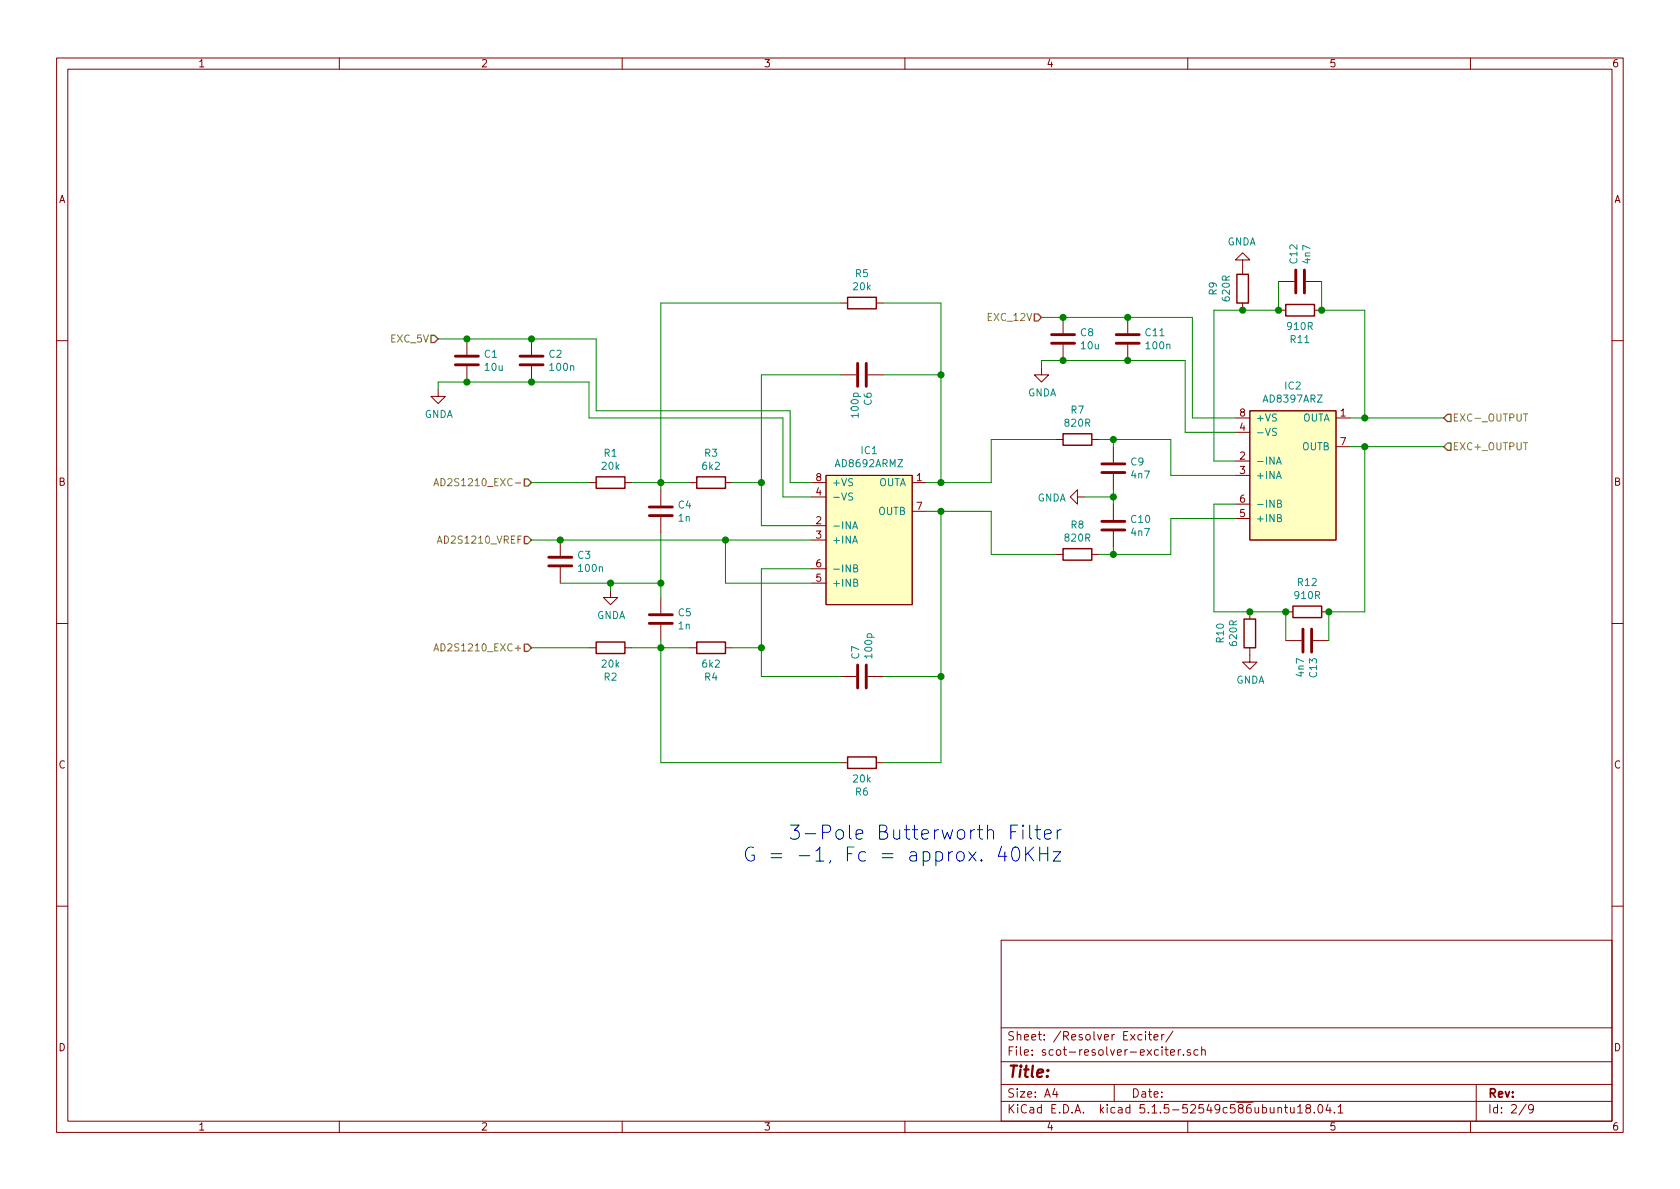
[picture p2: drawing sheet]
EESchema Schematic File Version 4
EELAYER 30 0
EELAYER END
$Descr A4 11693 8268
encoding utf-8
Sheet 2 9
Title ""
Date ""
Rev ""
Comp ""
Comment1 ""
Comment2 ""
Comment3 ""
Comment4 ""
$EndDescr
$Comp
L agg-kicad:AD8397ARZ IC2
U 1 1
P 9000 3300
F 0 "IC2" H 9000 3925 50  0000 C CNN
F 1 "AD8397ARZ" H 9000 3834 50  0000 C CNN
F 2 "agg:SOIC-8" H 8700 2700 50  0001 L CNN
F 3 "https://www.analog.com/media/en/technical-documentation/data-sheets/AD8397.pdf" H 8700 2600 50  0001 L CNN
F 4 "584-AD8397ARZ" H 8700 2500 50  0001 L CNN "Mouser"
	1    9000 3300
	1    0    0    -1  
$EndComp
$Comp
L Device:R R2
U 1 1
P 4250 4500
F 0 "R2" V 4043 4500 50  0000 C CNN
F 1 "20k" V 4134 4500 50  0000 C CNN
F 2 "Resistor_SMD:R_0402_1005Metric" V 4180 4500 50  0001 C CNN
F 3 "~" H 4250 4500 50  0001 C CNN
	1    4250 4500
	0    -1   -1   0   
$EndComp
$Comp
L Device:C C4
U 1 1
P 4600 3550
F 0 "C4" H 4715 3596 50  0000 L CNN
F 1 "1n" H 4715 3505 50  0000 L CNN
F 2 "Capacitor_SMD:C_0402_1005Metric" H 4638 3400 50  0001 C CNN
F 3 "~" H 4600 3550 50  0001 C CNN
	1    4600 3550
	1    0    0    -1  
$EndComp
$Comp
L Device:C C6
U 1 1
P 6000 2600
F 0 "C6" H 6115 2646 50  0000 L CNN
F 1 "100p" H 6115 2555 50  0000 L CNN
F 2 "Capacitor_SMD:C_0402_1005Metric" H 6038 2450 50  0001 C CNN
F 3 "~" H 6000 2600 50  0001 C CNN
	1    6000 2600
	0    1    1    0   
$EndComp
Text HLabel 3700 3750 0    50   Input ~ 0
AD2S1210_VREF
$Comp
L Device:R R8
U 1 1
P 7500 3850
F 0 "R8" V 7293 3850 50  0000 C CNN
F 1 "820R" V 7384 3850 50  0000 C CNN
F 2 "Resistor_SMD:R_0402_1005Metric" V 7430 3850 50  0001 C CNN
F 3 "~" H 7500 3850 50  0001 C CNN
	1    7500 3850
	0    1    1    0   
$EndComp
$Comp
L Device:R R11
U 1 1
P 9050 2150
F 0 "R11" V 8843 2150 50  0000 C CNN
F 1 "910R" V 8934 2150 50  0000 C CNN
F 2 "Resistor_SMD:R_0402_1005Metric" V 8980 2150 50  0001 C CNN
F 3 "~" H 9050 2150 50  0001 C CNN
	1    9050 2150
	0    -1   -1   0   
$EndComp
$Comp
L Device:C C12
U 1 1
P 9050 1950
F 0 "C12" H 9165 1996 50  0000 L CNN
F 1 "4n7" H 9165 1905 50  0000 L CNN
F 2 "Capacitor_SMD:C_0402_1005Metric" H 9088 1800 50  0001 C CNN
F 3 "~" H 9050 1950 50  0001 C CNN
	1    9050 1950
	0    -1   -1   0   
$EndComp
$Comp
L Device:R R9
U 1 1
P 8650 2000
F 0 "R9" V 8443 2000 50  0000 C CNN
F 1 "620R" V 8534 2000 50  0000 C CNN
F 2 "Resistor_SMD:R_0402_1005Metric" V 8580 2000 50  0001 C CNN
F 3 "~" H 8650 2000 50  0001 C CNN
	1    8650 2000
	1    0    0    -1  
$EndComp
Text HLabel 10050 2900 2    50   Input ~ 0
EXC-_OUTPUT
Text HLabel 10050 3100 2    50   Input ~ 0
EXC+_OUTPUT
$Comp
L Device:C C13
U 1 1
P 9100 4450
F 0 "C13" H 9215 4496 50  0000 L CNN
F 1 "4n7" H 9215 4405 50  0000 L CNN
F 2 "Capacitor_SMD:C_0402_1005Metric" H 9138 4300 50  0001 C CNN
F 3 "~" H 9100 4450 50  0001 C CNN
	1    9100 4450
	0    1    1    0   
$EndComp
Wire Wire Line
	9200 1950 9200 2150
Wire Wire Line
	8900 1950 8900 2150
$Comp
L Device:R R12
U 1 1
P 9100 4250
F 0 "R12" V 8893 4250 50  0000 C CNN
F 1 "910R" V 8984 4250 50  0000 C CNN
F 2 "Resistor_SMD:R_0402_1005Metric" V 9030 4250 50  0001 C CNN
F 3 "~" H 9100 4250 50  0001 C CNN
	1    9100 4250
	0    1    1    0   
$EndComp
Wire Wire Line
	9250 4450 9250 4250
Wire Wire Line
	8950 4450 8950 4250
$Comp
L Device:R R10
U 1 1
P 8700 4400
F 0 "R10" V 8493 4400 50  0000 C CNN
F 1 "620R" V 8584 4400 50  0000 C CNN
F 2 "Resistor_SMD:R_0402_1005Metric" V 8630 4400 50  0001 C CNN
F 3 "~" H 8700 4400 50  0001 C CNN
	1    8700 4400
	1    0    0    -1  
$EndComp
Connection ~ 8950 4250
Wire Wire Line
	8950 4250 8700 4250
Wire Wire Line
	8900 2150 8650 2150
Connection ~ 8900 2150
Wire Wire Line
	8650 2150 8450 2150
Wire Wire Line
	8450 2150 8450 3200
Wire Wire Line
	8450 3200 8600 3200
Connection ~ 8650 2150
Wire Wire Line
	8450 3500 8450 4250
Wire Wire Line
	8450 4250 8700 4250
Connection ~ 8700 4250
Wire Wire Line
	9200 2150 9500 2150
Wire Wire Line
	9500 2150 9500 2900
Wire Wire Line
	9500 2900 9400 2900
Connection ~ 9200 2150
Wire Wire Line
	9500 3100 9500 4250
Connection ~ 9250 4250
Wire Wire Line
	9500 2900 10050 2900
Connection ~ 9500 2900
Wire Wire Line
	10050 3100 9500 3100
Connection ~ 9500 3100
Wire Wire Line
	9400 3100 9500 3100
Wire Wire Line
	9250 4250 9500 4250
Wire Wire Line
	8450 3500 8600 3500
$Comp
L Device:C C10
U 1 1
P 7750 3650
F 0 "C10" H 7865 3696 50  0000 L CNN
F 1 "4n7" H 7865 3605 50  0000 L CNN
F 2 "Capacitor_SMD:C_0402_1005Metric" H 7788 3500 50  0001 C CNN
F 3 "~" H 7750 3650 50  0001 C CNN
	1    7750 3650
	1    0    0    -1  
$EndComp
$Comp
L Device:C C9
U 1 1
P 7750 3250
F 0 "C9" H 7865 3296 50  0000 L CNN
F 1 "4n7" H 7865 3205 50  0000 L CNN
F 2 "Capacitor_SMD:C_0402_1005Metric" H 7788 3100 50  0001 C CNN
F 3 "~" H 7750 3250 50  0001 C CNN
	1    7750 3250
	1    0    0    -1  
$EndComp
$Comp
L Device:R R7
U 1 1
P 7500 3050
F 0 "R7" V 7293 3050 50  0000 C CNN
F 1 "820R" V 7384 3050 50  0000 C CNN
F 2 "Resistor_SMD:R_0402_1005Metric" V 7430 3050 50  0001 C CNN
F 3 "~" H 7500 3050 50  0001 C CNN
	1    7500 3050
	0    1    1    0   
$EndComp
Wire Wire Line
	7650 3050 7750 3050
Wire Wire Line
	7750 3050 7750 3100
Wire Wire Line
	7750 3400 7750 3450
Wire Wire Line
	7550 3450 7750 3450
Connection ~ 7750 3450
Wire Wire Line
	7750 3450 7750 3500
Wire Wire Line
	7750 3800 7750 3850
Wire Wire Line
	7750 3850 7650 3850
Wire Wire Line
	8600 3300 8150 3300
Wire Wire Line
	8150 3300 8150 3050
Wire Wire Line
	8150 3050 7750 3050
Connection ~ 7750 3050
Wire Wire Line
	7750 3850 8150 3850
Wire Wire Line
	8150 3850 8150 3600
Wire Wire Line
	8150 3600 8600 3600
Connection ~ 7750 3850
Wire Wire Line
	7350 3050 6900 3050
Wire Wire Line
	6900 3050 6900 3350
Wire Wire Line
	6900 3350 6550 3350
Wire Wire Line
	6450 3550 6550 3550
Wire Wire Line
	6900 3550 6900 3850
Wire Wire Line
	6900 3850 7350 3850
Wire Wire Line
	6550 3350 6550 2600
Wire Wire Line
	6550 2600 6150 2600
Connection ~ 6550 3350
Wire Wire Line
	6550 3350 6450 3350
$Comp
L Device:C C7
U 1 1
P 6000 4700
F 0 "C7" H 6115 4746 50  0000 L CNN
F 1 "100p" H 6115 4655 50  0000 L CNN
F 2 "Capacitor_SMD:C_0402_1005Metric" H 6038 4550 50  0001 C CNN
F 3 "~" H 6000 4700 50  0001 C CNN
	1    6000 4700
	0    -1   -1   0   
$EndComp
Wire Wire Line
	6150 4700 6550 4700
Wire Wire Line
	6550 4700 6550 3550
Connection ~ 6550 3550
Wire Wire Line
	6550 3550 6900 3550
$Comp
L Device:R R4
U 1 1
P 4950 4500
F 0 "R4" V 4743 4500 50  0000 C CNN
F 1 "6k2" V 4834 4500 50  0000 C CNN
F 2 "Resistor_SMD:R_0402_1005Metric" V 4880 4500 50  0001 C CNN
F 3 "~" H 4950 4500 50  0001 C CNN
	1    4950 4500
	0    -1   -1   0   
$EndComp
$Comp
L Device:C C5
U 1 1
P 4600 4300
F 0 "C5" H 4715 4346 50  0000 L CNN
F 1 "1n" H 4715 4255 50  0000 L CNN
F 2 "Capacitor_SMD:C_0402_1005Metric" H 4638 4150 50  0001 C CNN
F 3 "~" H 4600 4300 50  0001 C CNN
	1    4600 4300
	1    0    0    -1  
$EndComp
$Comp
L Device:R R1
U 1 1
P 4250 3350
F 0 "R1" V 4043 3350 50  0000 C CNN
F 1 "20k" V 4134 3350 50  0000 C CNN
F 2 "Resistor_SMD:R_0402_1005Metric" V 4180 3350 50  0001 C CNN
F 3 "~" H 4250 3350 50  0001 C CNN
	1    4250 3350
	0    1    1    0   
$EndComp
$Comp
L Device:R R5
U 1 1
P 6000 2100
F 0 "R5" V 5793 2100 50  0000 C CNN
F 1 "20k" V 5884 2100 50  0000 C CNN
F 2 "Resistor_SMD:R_0402_1005Metric" V 5930 2100 50  0001 C CNN
F 3 "~" H 6000 2100 50  0001 C CNN
	1    6000 2100
	0    1    1    0   
$EndComp
$Comp
L Device:R R6
U 1 1
P 6000 5300
F 0 "R6" V 5793 5300 50  0000 C CNN
F 1 "20k" V 5884 5300 50  0000 C CNN
F 2 "Resistor_SMD:R_0402_1005Metric" V 5930 5300 50  0001 C CNN
F 3 "~" H 6000 5300 50  0001 C CNN
	1    6000 5300
	0    -1   -1   0   
$EndComp
Wire Wire Line
	6150 5300 6550 5300
Wire Wire Line
	6550 5300 6550 4700
Connection ~ 6550 4700
Wire Wire Line
	6150 2100 6550 2100
Wire Wire Line
	6550 2100 6550 2600
Connection ~ 6550 2600
Wire Wire Line
	4600 2100 4600 3350
Wire Wire Line
	4600 3350 4800 3350
Wire Wire Line
	4600 3400 4600 3350
Connection ~ 4600 3350
Wire Wire Line
	4400 3350 4600 3350
Wire Wire Line
	4600 4450 4600 4500
Wire Wire Line
	4600 4500 4800 4500
Wire Wire Line
	4600 5300 4600 4500
Connection ~ 4600 4500
Wire Wire Line
	4400 4500 4600 4500
Wire Wire Line
	4600 5300 5850 5300
$Comp
L agg-kicad:AD8692ARMZ IC1
U 1 1
P 6050 3750
F 0 "IC1" H 6050 4375 50  0000 C CNN
F 1 "AD8692ARMZ" H 6050 4284 50  0000 C CNN
F 2 "agg:MSOP-8" H 5750 3150 50  0001 L CNN
F 3 "https://www.analog.com/media/en/technical-documentation/data-sheets/AD8691_8692_8694.pdf" H 5750 3050 50  0001 L CNN
F 4 "584-AD8692ARMZ-R7" H 5750 2950 50  0001 L CNN "Mouser"
	1    6050 3750
	1    0    0    -1  
$EndComp
Wire Wire Line
	4600 2100 5850 2100
Wire Wire Line
	5100 4500 5300 4500
Wire Wire Line
	5300 4500 5300 3950
Wire Wire Line
	5300 3950 5650 3950
Wire Wire Line
	5300 4500 5300 4700
Wire Wire Line
	5300 4700 5850 4700
Connection ~ 5300 4500
$Comp
L Device:R R3
U 1 1
P 4950 3350
F 0 "R3" V 4743 3350 50  0000 C CNN
F 1 "6k2" V 4834 3350 50  0000 C CNN
F 2 "Resistor_SMD:R_0402_1005Metric" V 4880 3350 50  0001 C CNN
F 3 "~" H 4950 3350 50  0001 C CNN
	1    4950 3350
	0    1    1    0   
$EndComp
Wire Wire Line
	5100 3350 5300 3350
Wire Wire Line
	5300 3350 5300 3650
Wire Wire Line
	5300 3650 5650 3650
Wire Wire Line
	5300 3350 5300 2600
Connection ~ 5300 3350
Wire Wire Line
	5300 2600 5850 2600
Wire Wire Line
	5050 4050 5650 4050
Wire Wire Line
	5050 3750 5650 3750
Wire Wire Line
	3700 3750 3900 3750
Text HLabel 3700 3350 0    50   Input ~ 0
AD2S1210_EXC-
Text HLabel 3700 4500 0    50   Input ~ 0
AD2S1210_EXC+
Wire Wire Line
	4100 4500 3700 4500
Wire Wire Line
	3700 3350 4100 3350
Text Notes 7400 6000 2    98   ~ 0
3-Pole Butterworth Filter\nG = -1, Fc = approx. 40KHz
$Comp
L Device:C C11
U 1 1
P 7850 2350
F 0 "C11" H 7965 2396 50  0000 L CNN
F 1 "100n" H 7965 2305 50  0000 L CNN
F 2 "Capacitor_SMD:C_0603_1608Metric_Pad1.05x0.95mm_HandSolder" H 7888 2200 50  0001 C CNN
F 3 "~" H 7850 2350 50  0001 C CNN
	1    7850 2350
	1    0    0    -1  
$EndComp
$Comp
L Device:C C8
U 1 1
P 7400 2350
F 0 "C8" H 7515 2396 50  0000 L CNN
F 1 "10u" H 7515 2305 50  0000 L CNN
F 2 "Capacitor_SMD:C_1210_3225Metric_Pad1.42x2.65mm_HandSolder" H 7438 2200 50  0001 C CNN
F 3 "~" H 7400 2350 50  0001 C CNN
	1    7400 2350
	1    0    0    -1  
$EndComp
Text HLabel 7250 2200 0    50   Input ~ 0
EXC_12V
Wire Wire Line
	7400 2200 7850 2200
Wire Wire Line
	7250 2550 7250 2500
Wire Wire Line
	7250 2500 7400 2500
Connection ~ 7400 2500
Wire Wire Line
	7400 2500 7850 2500
Wire Wire Line
	7850 2500 8250 2500
Wire Wire Line
	8250 2500 8250 3000
Wire Wire Line
	8250 3000 8600 3000
Connection ~ 7850 2500
Wire Wire Line
	8600 2900 8300 2900
Wire Wire Line
	8300 2900 8300 2200
Wire Wire Line
	8300 2200 7850 2200
Connection ~ 7850 2200
Connection ~ 5050 3750
Wire Wire Line
	5050 3750 5050 4050
$Comp
L Device:C C3
U 1 1
P 3900 3900
F 0 "C3" H 4015 3946 50  0000 L CNN
F 1 "100n" H 4015 3855 50  0000 L CNN
F 2 "Capacitor_SMD:C_0402_1005Metric" H 3938 3750 50  0001 C CNN
F 3 "~" H 3900 3900 50  0001 C CNN
	1    3900 3900
	1    0    0    -1  
$EndComp
Connection ~ 3900 3750
Wire Wire Line
	3900 3750 5050 3750
Wire Wire Line
	4600 3700 4600 4050
Wire Wire Line
	4600 4050 4250 4050
Wire Wire Line
	4250 4050 4250 4100
Connection ~ 4600 4050
Wire Wire Line
	4600 4050 4600 4150
Wire Wire Line
	4250 4050 3900 4050
Connection ~ 4250 4050
$Comp
L Device:C C1
U 1 1
P 3250 2500
F 0 "C1" H 3365 2546 50  0000 L CNN
F 1 "10u" H 3365 2455 50  0000 L CNN
F 2 "Capacitor_SMD:C_0603_1608Metric_Pad1.05x0.95mm_HandSolder" H 3288 2350 50  0001 C CNN
F 3 "~" H 3250 2500 50  0001 C CNN
	1    3250 2500
	1    0    0    -1  
$EndComp
$Comp
L Device:C C2
U 1 1
P 3700 2500
F 0 "C2" H 3815 2546 50  0000 L CNN
F 1 "100n" H 3815 2455 50  0000 L CNN
F 2 "Capacitor_SMD:C_0402_1005Metric" H 3738 2350 50  0001 C CNN
F 3 "~" H 3700 2500 50  0001 C CNN
	1    3700 2500
	1    0    0    -1  
$EndComp
Wire Wire Line
	3050 2350 3250 2350
Connection ~ 3250 2350
Wire Wire Line
	3250 2350 3700 2350
Wire Wire Line
	3050 2700 3050 2650
Wire Wire Line
	3050 2650 3250 2650
Connection ~ 3250 2650
Wire Wire Line
	3250 2650 3700 2650
Wire Wire Line
	3700 2650 4100 2650
Wire Wire Line
	4100 2650 4100 2900
Wire Wire Line
	4100 2900 5450 2900
Wire Wire Line
	5450 2900 5450 3450
Wire Wire Line
	5450 3450 5650 3450
Connection ~ 3700 2650
Wire Wire Line
	5650 3350 5500 3350
Wire Wire Line
	5500 3350 5500 2850
Wire Wire Line
	5500 2850 4150 2850
Wire Wire Line
	4150 2850 4150 2350
Connection ~ 3700 2350
Wire Wire Line
	7400 2200 7250 2200
Connection ~ 7400 2200
Wire Wire Line
	4150 2350 3700 2350
Text HLabel 3050 2350 0    50   Input ~ 0
EXC_5V
$Comp
L power:GNDA #PWR0104
U 1 1
P 3050 2700
F 0 "#PWR0104" H 3050 2450 50  0001 C CNN
F 1 "GNDA" H 3055 2527 50  0000 C CNN
F 2 "" H 3050 2700 50  0001 C CNN
F 3 "" H 3050 2700 50  0001 C CNN
	1    3050 2700
	1    0    0    -1  
$EndComp
$Comp
L power:GNDA #PWR0105
U 1 1
P 4250 4100
F 0 "#PWR0105" H 4250 3850 50  0001 C CNN
F 1 "GNDA" H 4255 3927 50  0000 C CNN
F 2 "" H 4250 4100 50  0001 C CNN
F 3 "" H 4250 4100 50  0001 C CNN
	1    4250 4100
	1    0    0    -1  
$EndComp
$Comp
L power:GNDA #PWR0106
U 1 1
P 7550 3450
F 0 "#PWR0106" H 7550 3200 50  0001 C CNN
F 1 "GNDA" V 7555 3323 50  0000 R CNN
F 2 "" H 7550 3450 50  0001 C CNN
F 3 "" H 7550 3450 50  0001 C CNN
	1    7550 3450
	0    1    1    0   
$EndComp
$Comp
L power:GNDA #PWR0107
U 1 1
P 7250 2550
F 0 "#PWR0107" H 7250 2300 50  0001 C CNN
F 1 "GNDA" H 7255 2377 50  0000 C CNN
F 2 "" H 7250 2550 50  0001 C CNN
F 3 "" H 7250 2550 50  0001 C CNN
	1    7250 2550
	1    0    0    -1  
$EndComp
$Comp
L power:GNDA #PWR0108
U 1 1
P 8700 4550
F 0 "#PWR0108" H 8700 4300 50  0001 C CNN
F 1 "GNDA" H 8705 4377 50  0000 C CNN
F 2 "" H 8700 4550 50  0001 C CNN
F 3 "" H 8700 4550 50  0001 C CNN
	1    8700 4550
	1    0    0    -1  
$EndComp
$Comp
L power:GNDA #PWR0109
U 1 1
P 8650 1850
F 0 "#PWR0109" H 8650 1600 50  0001 C CNN
F 1 "GNDA" H 8655 1677 50  0000 C CNN
F 2 "" H 8650 1850 50  0001 C CNN
F 3 "" H 8650 1850 50  0001 C CNN
	1    8650 1850
	-1   0    0    1   
$EndComp
$EndSCHEMATC
